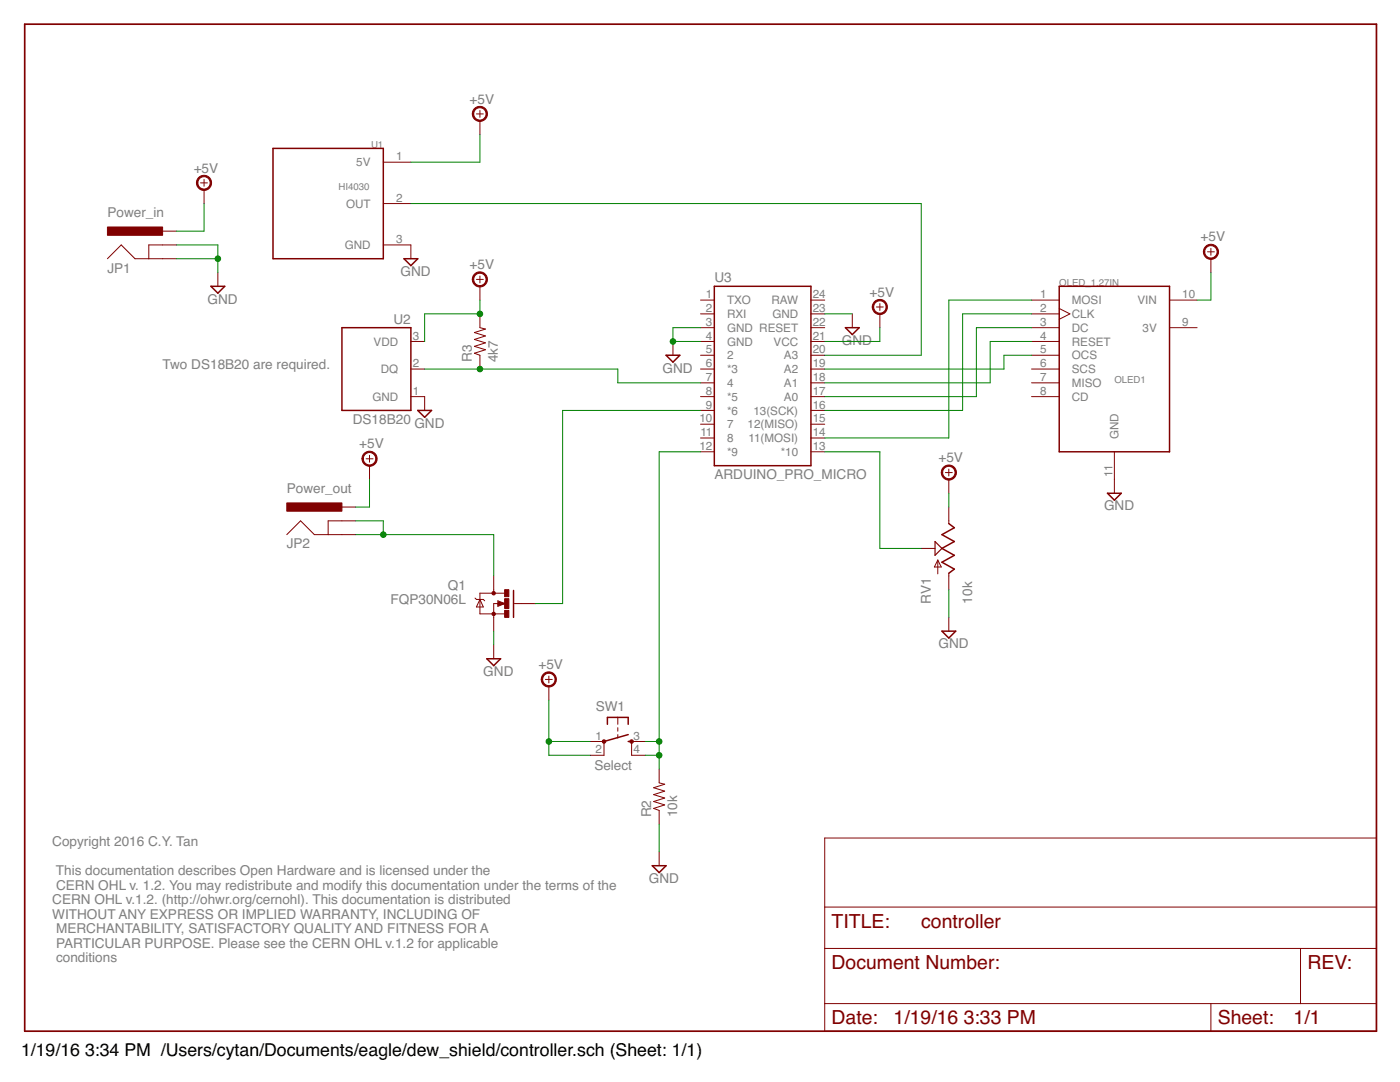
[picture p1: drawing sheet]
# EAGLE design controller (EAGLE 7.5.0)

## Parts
JP1  Power_in  POWER_JACKPTH  [POWER_JACK_PTH]
JP2  Power_out  POWER_JACKPTH  [POWER_JACK_PTH]
OLED1  OLED_1.27IN  [OLED_1.27INCH]
Q1  FQP30N06L  MOSFET-NCHANNELFQP30N06L  [TO220V]
R2  10k  RESISTORAXIAL-0.3  [AXIAL-0.3]
R3  4k7  RESISTORAXIAL-0.3  [AXIAL-0.3]
RV1  10k  POTALPS-KIT  [ALPS_POT_KIT]
SW1  Select  TACTILE-SWITCH-PTH  [TAC-SWITCH-PTH]
U1  HI4030  HUMIDITY_SENSOR  [1X03]
U2  DS18B20  [TO-92-AMMO]
U3  ARDUINO_PRO_MICRO  [ARDUINO_PRO_MICRO]

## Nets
+5V: JP1.PWR JP2.PWR OLED1.10(VIN) R3.P$2 RV1.P$1(E) SW1.1 SW1.2 U1.1(5V) U2.3(VDD) U3.21(VCC)
GND: JP1.GND JP1.GNDBREAK OLED1.11(GND) Q1.3(S) R2.P$1 RV1.P$3(A) U1.3(GND) U2.1(GND) U3.3(GND) U3.4(GND) U3.23(GND)
N$1: OLED1.1(MOSI) U3.14(11(MOSI))
N$2: OLED1.2(CLK) U3.16(13(SCK))
N$3: OLED1.3(DC) U3.17(A0)
N$4: JP2.GND JP2.GNDBREAK Q1.2(D)
N$5: OLED1.4(RESET) U3.18(A1)
N$6: OLED1.5(OCS) U3.19(A2)
N$7: Q1.1(G) U3.9(*6)
N$8: RV1.P$2(S) U3.13(*10)
N$9: R2.P$2 SW1.3 SW1.4 U3.12(*9)
N$10: U1.2(OUT) U3.20(A3)
N$11: R3.P$1 U2.2(DQ) U3.7
Unconnected: OLED1.6(SCS) OLED1.7(MISO) OLED1.8(CD) U3.1(TXO) U3.2(RXI) U3.5 U3.6(*3) U3.8(*5) U3.10 U3.11 U3.15(12(MISO)) U3.22(RESET) U3.24(RAW)

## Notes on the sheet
- Two DS18B20 are required.
- Copyright 2016 C.Y. Tan
  
   This documentation describes Open Hardware and is licensed under the
   CERN OHL v. 1.2. You may redistribute and modify this documentation under the terms of the 
  CERN OHL v.1.2. (http://ohwr.org/cernohl). This documentation is distributed 
  WITHOUT ANY EXPRESS OR IMPLIED WARRANTY, INCLUDING OF
   MERCHANTABILITY, SATISFACTORY QUALITY AND FITNESS FOR A
   PARTICULAR PURPOSE. Please see the CERN OHL v.1.2 for applicable
   conditions

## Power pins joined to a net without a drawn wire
3V: OLED1.9(3V)

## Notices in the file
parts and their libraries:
SparkFun-Boards: Licensing: Creative Commons ShareAlike 4.0 International - https://creativecommons.org/licenses/by-sa/4.0
